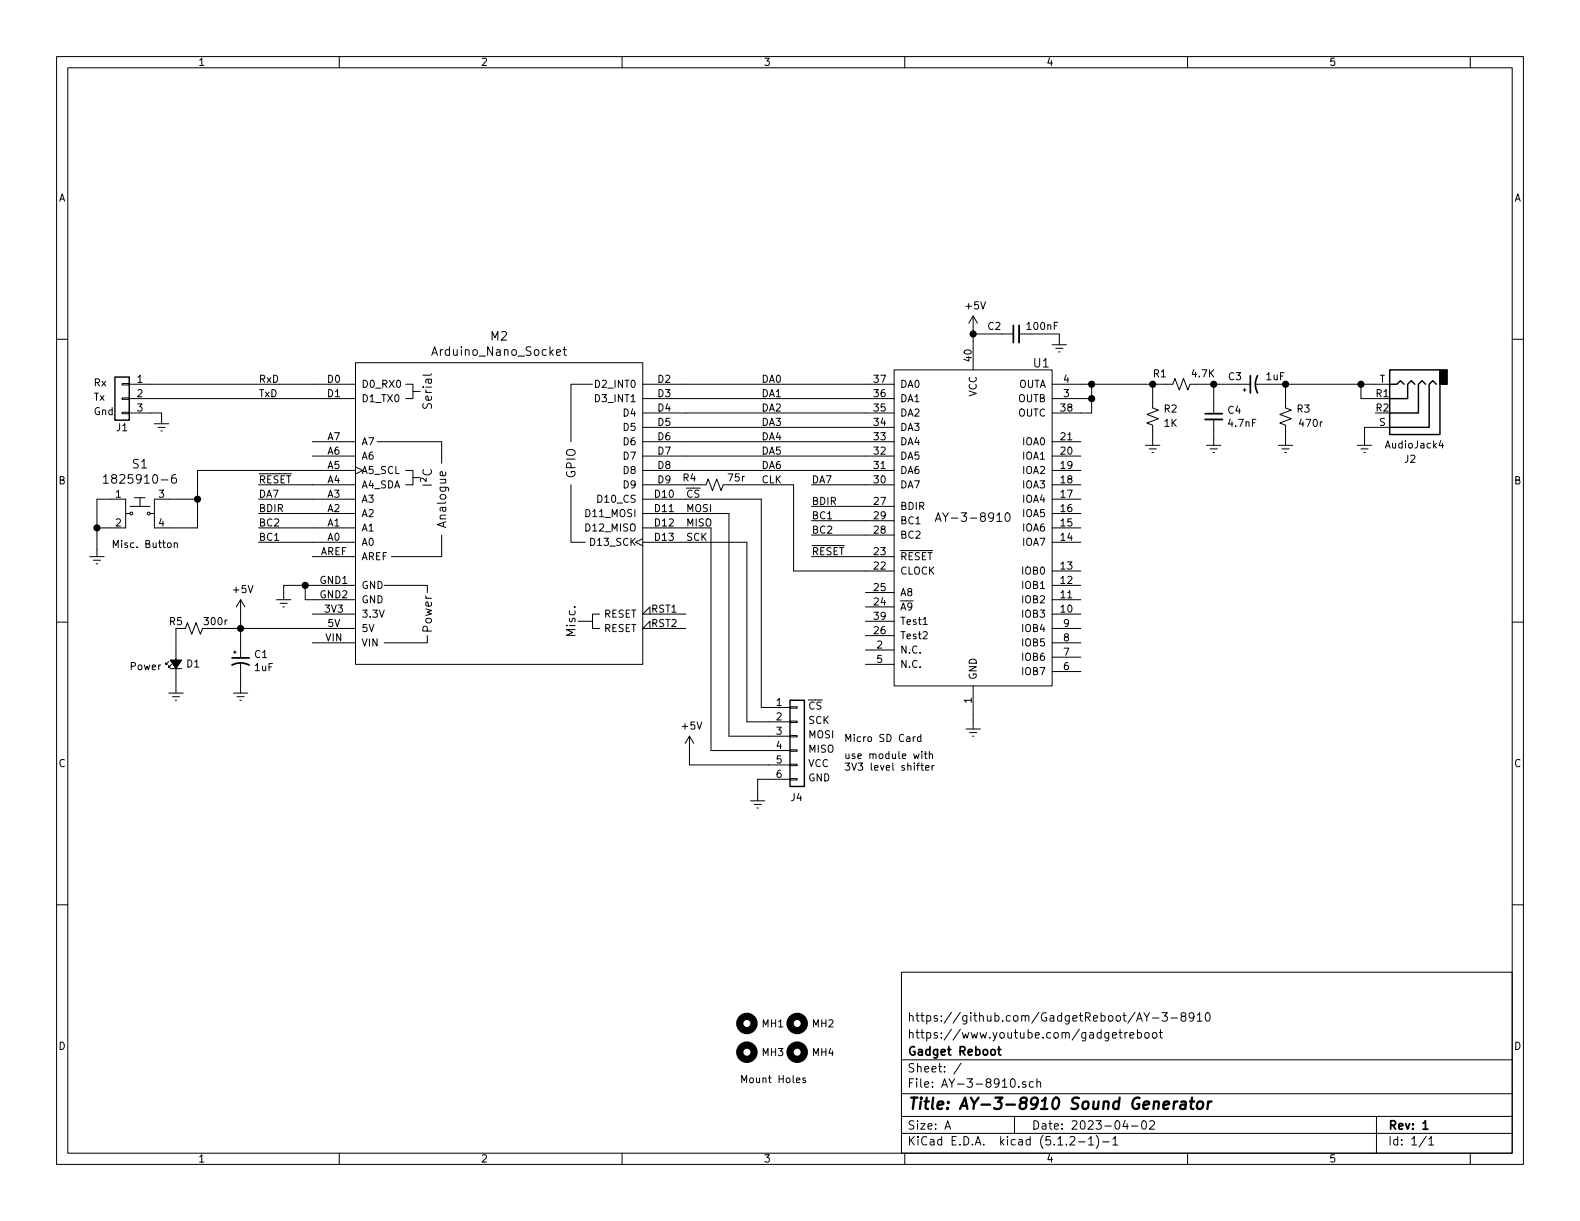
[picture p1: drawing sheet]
EESchema Schematic File Version 4
LIBS:AY-3-8910-cache
EELAYER 29 0
EELAYER END
$Descr A 11000 8500
encoding utf-8
Sheet 1 1
Title "AY-3-8910 Sound Generator"
Date "2023-04-02"
Rev "1"
Comp "Gadget Reboot"
Comment1 "https://www.youtube.com/gadgetreboot"
Comment2 "https://github.com/GadgetReboot/AY-3-8910"
Comment3 ""
Comment4 ""
$EndDescr
$Comp
L arduino:Arduino_Nano_Socket M2
U 1 1
P 3475 3575
F 0 "M2" H 3475 4812 60  0000 C CNN
F 1 "Arduino_Nano_Socket" H 3475 4706 60  0000 C CNN
F 2 "Arduino:Arduino_Nano_Socket" H 5275 7325 60  0001 C CNN
F 3 "https://store.arduino.cc/arduino-nano" H 5275 7325 60  0001 C CNN
	1    3475 3575
	1    0    0    -1  
$EndComp
$Comp
L power:GNDREF #PWR0101
U 1 1
P 1975 4125
F 0 "#PWR0101" H 1975 3875 50  0001 C CNN
F 1 "GNDREF" H 1980 3952 50  0001 C CNN
F 2 "" H 1975 4125 50  0001 C CNN
F 3 "" H 1975 4125 50  0001 C CNN
	1    1975 4125
	1    0    0    -1  
$EndComp
Wire Wire Line
	1975 4125 1975 4075
Wire Wire Line
	1975 4075 2125 4075
Wire Wire Line
	2175 4175 2125 4175
Wire Wire Line
	2125 4175 2125 4075
Connection ~ 2125 4075
Wire Wire Line
	2125 4075 2175 4075
$Comp
L Device:CP1_Small C1
U 1 1
P 1675 4600
F 0 "C1" H 1766 4646 50  0000 L CNN
F 1 "1uF" H 1766 4555 50  0000 L CNN
F 2 "Capacitor_THT:CP_Radial_D5.0mm_P2.50mm" H 1675 4600 50  0001 C CNN
F 3 "~" H 1675 4600 50  0001 C CNN
	1    1675 4600
	1    0    0    -1  
$EndComp
$Comp
L Device:C_Small C2
U 1 1
P 7075 2325
F 0 "C2" V 7125 2425 50  0000 L CNN
F 1 "100nF" V 7125 2025 50  0000 L CNN
F 2 "Capacitor_THT:C_Disc_D3.0mm_W1.6mm_P2.50mm" H 7075 2325 50  0001 C CNN
F 3 "~" H 7075 2325 50  0001 C CNN
	1    7075 2325
	0    -1   -1   0   
$EndComp
$Comp
L power:GNDREF #PWR0103
U 1 1
P 1675 4775
F 0 "#PWR0103" H 1675 4525 50  0001 C CNN
F 1 "GNDREF" H 1680 4602 50  0001 C CNN
F 2 "" H 1675 4775 50  0001 C CNN
F 3 "" H 1675 4775 50  0001 C CNN
	1    1675 4775
	1    0    0    -1  
$EndComp
$Comp
L power:GNDREF #PWR0104
U 1 1
P 7375 2350
F 0 "#PWR0104" H 7375 2100 50  0001 C CNN
F 1 "GNDREF" H 7380 2177 50  0001 C CNN
F 2 "" H 7375 2350 50  0001 C CNN
F 3 "" H 7375 2350 50  0001 C CNN
	1    7375 2350
	1    0    0    -1  
$EndComp
Wire Wire Line
	1675 4375 1675 4500
Wire Wire Line
	1675 4700 1675 4775
$Comp
L power:+5V #PWR01
U 1 1
P 6775 2300
F 0 "#PWR01" H 6775 2150 50  0001 C CNN
F 1 "+5V" H 6790 2473 50  0000 C CNN
F 2 "" H 6775 2300 50  0001 C CNN
F 3 "" H 6775 2300 50  0001 C CNN
	1    6775 2300
	1    0    0    -1  
$EndComp
$Comp
L Connector_Generic:Conn_01x03 J1
U 1 1
P 850 2775
F 0 "J1" H 850 2575 50  0000 C CNN
F 1 "UART" H 930 2726 50  0001 L CNN
F 2 "Connector_PinHeader_2.54mm:PinHeader_1x03_P2.54mm_Vertical" H 850 2775 50  0001 C CNN
F 3 "~" H 850 2775 50  0001 C CNN
	1    850  2775
	-1   0    0    -1  
$EndComp
$Comp
L ay-3-8910:AY-3-8910 U1
U 1 1
P 6775 3675
F 0 "U1" H 7250 4825 60  0000 C CNN
F 1 "AY-3-8910" H 6775 3750 60  0000 C CNN
F 2 "Package_DIP:DIP-40_W15.24mm_LongPads" H 6450 2800 60  0001 C CNN
F 3 "" H 6450 2800 60  0001 C CNN
	1    6775 3675
	1    0    0    -1  
$EndComp
Wire Wire Line
	1800 3775 2175 3775
Wire Wire Line
	1800 3675 2175 3675
Wire Wire Line
	1800 3575 2175 3575
Wire Wire Line
	1800 3475 2175 3475
Text Label 1800 3475 0    50   ~ 0
DA7
Text Label 1800 3575 0    50   ~ 0
BDIR
Text Label 1800 3675 0    50   ~ 0
BC2
Text Label 1800 3775 0    50   ~ 0
BC1
Text Label 5300 3375 0    50   ~ 0
CLK
Wire Wire Line
	4775 3375 4875 3375
$Comp
L Device:R_Small_US R4
U 1 1
P 4975 3375
F 0 "R4" V 4925 3200 50  0000 C CNN
F 1 "75r" V 4925 3525 50  0000 C CNN
F 2 "Resistor_THT:R_Axial_DIN0207_L6.3mm_D2.5mm_P10.16mm_Horizontal" H 4975 3375 50  0001 C CNN
F 3 "~" H 4975 3375 50  0001 C CNN
	1    4975 3375
	0    1    1    0   
$EndComp
Wire Wire Line
	6025 3975 5525 3975
Wire Wire Line
	5525 3975 5525 3375
Wire Wire Line
	5075 3375 5525 3375
Wire Wire Line
	4775 3275 6025 3275
Wire Wire Line
	4775 3175 6025 3175
Wire Wire Line
	4775 3075 6025 3075
Wire Wire Line
	4775 2975 6025 2975
Wire Wire Line
	4775 2875 6025 2875
Wire Wire Line
	4775 2775 6025 2775
Wire Wire Line
	4775 2675 6025 2675
Text Label 5300 3275 0    50   ~ 0
DA6
Text Label 5300 3175 0    50   ~ 0
DA5
Text Label 5300 3075 0    50   ~ 0
DA4
Text Label 5300 2975 0    50   ~ 0
DA3
Text Label 5300 2875 0    50   ~ 0
DA2
Text Label 5300 2775 0    50   ~ 0
DA1
Text Label 5300 2675 0    50   ~ 0
DA0
Wire Wire Line
	5650 3625 6025 3625
Wire Wire Line
	5650 3725 6025 3725
Wire Wire Line
	5650 3525 6025 3525
Wire Wire Line
	5650 3375 6025 3375
Text Label 5650 3375 0    50   ~ 0
DA7
Text Label 5650 3525 0    50   ~ 0
BDIR
Text Label 5650 3725 0    50   ~ 0
BC2
Text Label 5650 3625 0    50   ~ 0
BC1
Text Label 4775 3475 0    50   ~ 0
~CS
Text Label 4775 3575 0    50   ~ 0
MOSI
Text Label 4775 3675 0    50   ~ 0
MISO
Text Label 4775 3775 0    50   ~ 0
SCK
Wire Wire Line
	6775 2300 6775 2325
$Comp
L power:+5V #PWR08
U 1 1
P 1675 4275
F 0 "#PWR08" H 1675 4125 50  0001 C CNN
F 1 "+5V" H 1690 4448 50  0000 C CNN
F 2 "" H 1675 4275 50  0001 C CNN
F 3 "" H 1675 4275 50  0001 C CNN
	1    1675 4275
	1    0    0    -1  
$EndComp
Wire Wire Line
	2175 4375 1675 4375
Wire Wire Line
	1675 4375 1675 4275
$Comp
L power:GNDREF #PWR09
U 1 1
P 6775 5025
F 0 "#PWR09" H 6775 4775 50  0001 C CNN
F 1 "GNDREF" H 6780 4852 50  0001 C CNN
F 2 "" H 6775 5025 50  0001 C CNN
F 3 "" H 6775 5025 50  0001 C CNN
	1    6775 5025
	1    0    0    -1  
$EndComp
Wire Wire Line
	6775 5025 6775 4975
$Comp
L Device:R_Small_US R2
U 1 1
P 8025 2900
F 0 "R2" H 7900 2850 50  0000 C CNN
F 1 "1K" H 7900 2950 50  0000 C CNN
F 2 "Resistor_THT:R_Axial_DIN0207_L6.3mm_D2.5mm_P10.16mm_Horizontal" H 8025 2900 50  0001 C CNN
F 3 "~" H 8025 2900 50  0001 C CNN
	1    8025 2900
	-1   0    0    1   
$EndComp
$Comp
L power:GNDREF #PWR03
U 1 1
P 8025 3050
F 0 "#PWR03" H 8025 2800 50  0001 C CNN
F 1 "GNDREF" H 8030 2877 50  0001 C CNN
F 2 "" H 8025 3050 50  0001 C CNN
F 3 "" H 8025 3050 50  0001 C CNN
	1    8025 3050
	1    0    0    -1  
$EndComp
Wire Wire Line
	8025 3050 8025 3000
Wire Wire Line
	7525 2875 7600 2875
Wire Wire Line
	7600 2875 7600 2775
Wire Wire Line
	7600 2675 7525 2675
Wire Wire Line
	7525 2775 7600 2775
Connection ~ 7600 2775
Wire Wire Line
	7600 2775 7600 2675
Wire Wire Line
	7600 2675 8025 2675
Wire Wire Line
	8025 2675 8025 2800
Connection ~ 7600 2675
$Comp
L Device:CP1_Small C3
U 1 1
P 8725 2675
F 0 "C3" V 8775 2750 50  0000 L CNN
F 1 "1uF" V 8775 2450 50  0000 L CNN
F 2 "Capacitor_THT:CP_Radial_D5.0mm_P2.50mm" H 8725 2675 50  0001 C CNN
F 3 "~" H 8725 2675 50  0001 C CNN
	1    8725 2675
	0    -1   -1   0   
$EndComp
$Comp
L Device:C_Small C4
U 1 1
P 8450 2900
F 0 "C4" H 8542 2946 50  0000 L CNN
F 1 "4.7nF" H 8542 2855 50  0000 L CNN
F 2 "Capacitor_THT:C_Disc_D3.0mm_W1.6mm_P2.50mm" H 8450 2900 50  0001 C CNN
F 3 "~" H 8450 2900 50  0001 C CNN
	1    8450 2900
	1    0    0    -1  
$EndComp
$Comp
L Device:R_Small_US R1
U 1 1
P 8225 2675
F 0 "R1" V 8150 2525 50  0000 C CNN
F 1 "4.7K" V 8150 2825 50  0000 C CNN
F 2 "Resistor_THT:R_Axial_DIN0207_L6.3mm_D2.5mm_P10.16mm_Horizontal" H 8225 2675 50  0001 C CNN
F 3 "~" H 8225 2675 50  0001 C CNN
	1    8225 2675
	0    1    1    0   
$EndComp
$Comp
L power:GNDREF #PWR04
U 1 1
P 8450 3050
F 0 "#PWR04" H 8450 2800 50  0001 C CNN
F 1 "GNDREF" H 8455 2877 50  0001 C CNN
F 2 "" H 8450 3050 50  0001 C CNN
F 3 "" H 8450 3050 50  0001 C CNN
	1    8450 3050
	1    0    0    -1  
$EndComp
Wire Wire Line
	8450 3050 8450 3000
Wire Wire Line
	8125 2675 8025 2675
Connection ~ 8025 2675
Wire Wire Line
	8325 2675 8450 2675
Wire Wire Line
	8450 2675 8450 2800
Wire Wire Line
	8625 2675 8450 2675
Connection ~ 8450 2675
$Comp
L Device:R_Small_US R3
U 1 1
P 8950 2900
F 0 "R3" H 8825 2850 50  0000 C CNN
F 1 "470r" H 8775 2950 50  0000 C CNN
F 2 "Resistor_THT:R_Axial_DIN0207_L6.3mm_D2.5mm_P10.16mm_Horizontal" H 8950 2900 50  0001 C CNN
F 3 "~" H 8950 2900 50  0001 C CNN
	1    8950 2900
	-1   0    0    1   
$EndComp
$Comp
L power:GNDREF #PWR05
U 1 1
P 8950 3050
F 0 "#PWR05" H 8950 2800 50  0001 C CNN
F 1 "GNDREF" H 8955 2877 50  0001 C CNN
F 2 "" H 8950 3050 50  0001 C CNN
F 3 "" H 8950 3050 50  0001 C CNN
	1    8950 3050
	1    0    0    -1  
$EndComp
Wire Wire Line
	8950 3050 8950 3000
Wire Wire Line
	8950 2675 8950 2800
Wire Wire Line
	8825 2675 8950 2675
Connection ~ 8950 2675
$Comp
L Connector:AudioJack4 J2
U 1 1
P 9775 2875
F 0 "J2" H 9732 3200 50  0000 C CNN
F 1 "AudioJack4" H 9700 3100 50  0000 C CNN
F 2 "footprints:Jack_3.5mm_PJ320A_Horizontal" H 9775 2875 50  0001 C CNN
F 3 "~" H 9775 2875 50  0001 C CNN
	1    9775 2875
	-1   0    0    1   
$EndComp
Wire Wire Line
	8950 2675 9475 2675
Wire Wire Line
	9575 2775 9475 2775
Wire Wire Line
	9475 2775 9475 2675
Connection ~ 9475 2675
Wire Wire Line
	9475 2675 9575 2675
$Comp
L power:GNDREF #PWR06
U 1 1
P 9500 3050
F 0 "#PWR06" H 9500 2800 50  0001 C CNN
F 1 "GNDREF" H 9505 2877 50  0001 C CNN
F 2 "" H 9500 3050 50  0001 C CNN
F 3 "" H 9500 3050 50  0001 C CNN
	1    9500 3050
	1    0    0    -1  
$EndComp
Wire Wire Line
	9500 3050 9500 2975
Wire Wire Line
	9500 2975 9575 2975
Wire Wire Line
	7375 2325 7375 2350
Wire Wire Line
	7175 2325 7375 2325
Wire Wire Line
	6775 2325 6975 2325
Connection ~ 6775 2325
Wire Wire Line
	6775 2325 6775 2375
Connection ~ 1675 4375
$Comp
L Connector_Generic:Conn_01x06 J4
U 1 1
P 5550 5125
F 0 "J4" H 5500 4700 50  0000 L CNN
F 1 "Conn_01x06" H 5630 5026 50  0001 L CNN
F 2 "Connector_PinHeader_2.54mm:PinHeader_1x06_P2.54mm_Vertical" H 5550 5125 50  0001 C CNN
F 3 "~" H 5550 5125 50  0001 C CNN
	1    5550 5125
	1    0    0    -1  
$EndComp
Wire Wire Line
	5350 4925 5300 4925
Wire Wire Line
	5300 4925 5300 3475
Wire Wire Line
	4775 3475 5300 3475
Wire Wire Line
	5350 5025 5200 5025
Wire Wire Line
	5200 5025 5200 3775
Wire Wire Line
	4775 3775 5200 3775
Wire Wire Line
	5350 5125 5075 5125
Wire Wire Line
	5075 5125 5075 3575
Wire Wire Line
	5350 5225 4950 5225
Wire Wire Line
	4950 5225 4950 3675
$Comp
L power:GNDREF #PWR011
U 1 1
P 5275 5525
F 0 "#PWR011" H 5275 5275 50  0001 C CNN
F 1 "GNDREF" H 5280 5352 50  0001 C CNN
F 2 "" H 5275 5525 50  0001 C CNN
F 3 "" H 5275 5525 50  0001 C CNN
	1    5275 5525
	1    0    0    -1  
$EndComp
$Comp
L power:+5V #PWR010
U 1 1
P 4800 5225
F 0 "#PWR010" H 4800 5075 50  0001 C CNN
F 1 "+5V" H 4815 5398 50  0000 C CNN
F 2 "" H 4800 5225 50  0001 C CNN
F 3 "" H 4800 5225 50  0001 C CNN
	1    4800 5225
	1    0    0    -1  
$EndComp
Wire Wire Line
	5350 5325 4800 5325
Wire Wire Line
	4800 5325 4800 5225
Wire Wire Line
	5350 5425 5275 5425
Wire Wire Line
	5275 5425 5275 5525
Text Notes 5625 4950 0    50   ~ 0
~CS
Text Notes 5625 5050 0    50   ~ 0
SCK
Text Notes 5625 5150 0    50   ~ 0
MOSI
Text Notes 5625 5250 0    50   ~ 0
MISO
Text Notes 5625 5350 0    50   ~ 0
VCC
Text Notes 5625 5450 0    50   ~ 0
GND
Text Notes 5875 5175 0    50   ~ 0
Micro SD Card\n
Text Notes 5875 5375 0    50   ~ 0
use module with \n3V3 level shifter
$Comp
L power:GNDREF #PWR02
U 1 1
P 1125 2900
F 0 "#PWR02" H 1125 2650 50  0001 C CNN
F 1 "GNDREF" H 1130 2727 50  0001 C CNN
F 2 "" H 1125 2900 50  0001 C CNN
F 3 "" H 1125 2900 50  0001 C CNN
	1    1125 2900
	1    0    0    -1  
$EndComp
Wire Wire Line
	1050 2875 1125 2875
Wire Wire Line
	1125 2875 1125 2900
Wire Wire Line
	1050 2775 2175 2775
Wire Wire Line
	1050 2675 2175 2675
Text Notes 650  2700 0    50   ~ 0
Rx
Text Notes 650  2800 0    50   ~ 0
Tx
Text Notes 650  2900 0    50   ~ 0
Gnd
Text Label 1800 2675 0    50   ~ 0
RxD
Text Label 1800 2775 0    50   ~ 0
TxD
$Comp
L Device:LED_Small_ALT D1
U 1 1
P 1225 4625
F 0 "D1" V 1225 4557 50  0000 R CNN
F 1 "LED_Small_ALT" V 1180 4557 50  0001 R CNN
F 2 "LED_THT:LED_D5.0mm" V 1225 4625 50  0001 C CNN
F 3 "~" V 1225 4625 50  0001 C CNN
	1    1225 4625
	0    -1   -1   0   
$EndComp
$Comp
L power:GNDREF #PWR0102
U 1 1
P 1225 4775
F 0 "#PWR0102" H 1225 4525 50  0001 C CNN
F 1 "GNDREF" H 1230 4602 50  0001 C CNN
F 2 "" H 1225 4775 50  0001 C CNN
F 3 "" H 1225 4775 50  0001 C CNN
	1    1225 4775
	1    0    0    -1  
$EndComp
$Comp
L Device:R_Small_US R5
U 1 1
P 1350 4375
F 0 "R5" V 1300 4250 50  0000 C CNN
F 1 "300r" V 1300 4525 50  0000 C CNN
F 2 "Resistor_THT:R_Axial_DIN0207_L6.3mm_D2.5mm_P10.16mm_Horizontal" H 1350 4375 50  0001 C CNN
F 3 "~" H 1350 4375 50  0001 C CNN
	1    1350 4375
	0    1    1    0   
$EndComp
Wire Wire Line
	1225 4775 1225 4725
Wire Wire Line
	1225 4525 1225 4375
Wire Wire Line
	1225 4375 1250 4375
Wire Wire Line
	1450 4375 1675 4375
Text Notes 900  4675 0    50   ~ 0
Power
$Comp
L Mechanical:MountingHole MH1
U 1 1
P 5200 7125
F 0 "MH1" H 5300 7125 50  0000 L CNN
F 1 "MountingHole" H 5300 7080 50  0001 L CNN
F 2 "MountingHole:MountingHole_3.2mm_M3" H 5200 7125 50  0001 C CNN
F 3 "~" H 5200 7125 50  0001 C CNN
	1    5200 7125
	1    0    0    -1  
$EndComp
$Comp
L Mechanical:MountingHole MH3
U 1 1
P 5200 7325
F 0 "MH3" H 5300 7325 50  0000 L CNN
F 1 "MountingHole" H 5300 7280 50  0001 L CNN
F 2 "MountingHole:MountingHole_3.2mm_M3" H 5200 7325 50  0001 C CNN
F 3 "~" H 5200 7325 50  0001 C CNN
	1    5200 7325
	1    0    0    -1  
$EndComp
$Comp
L Mechanical:MountingHole MH2
U 1 1
P 5550 7125
F 0 "MH2" H 5650 7125 50  0000 L CNN
F 1 "MountingHole" H 5650 7080 50  0001 L CNN
F 2 "MountingHole:MountingHole_3.2mm_M3" H 5550 7125 50  0001 C CNN
F 3 "~" H 5550 7125 50  0001 C CNN
	1    5550 7125
	1    0    0    -1  
$EndComp
$Comp
L Mechanical:MountingHole MH4
U 1 1
P 5550 7325
F 0 "MH4" H 5650 7325 50  0000 L CNN
F 1 "MountingHole" H 5650 7280 50  0001 L CNN
F 2 "MountingHole:MountingHole_3.2mm_M3" H 5550 7325 50  0001 C CNN
F 3 "~" H 5550 7325 50  0001 C CNN
	1    5550 7325
	1    0    0    -1  
$EndComp
Text Notes 5150 7550 0    50   ~ 0
Mount Holes
Wire Wire Line
	4775 3675 4950 3675
Wire Wire Line
	4775 3575 5075 3575
Wire Wire Line
	5650 3875 6025 3875
Text Label 5650 3875 0    50   ~ 0
~RESET
Wire Wire Line
	1800 3375 2175 3375
Text Label 1800 3375 0    50   ~ 0
~RESET
$Comp
L dk_Tactile-Switches:1825910-6 S1
U 1 1
P 975 3575
F 0 "S1" H 975 3922 60  0000 C CNN
F 1 "1825910-6" H 975 3816 60  0000 C CNN
F 2 "digikey-footprints:Switch_Tactile_THT_6x6mm" H 1175 3775 60  0001 L CNN
F 3 "https://www.te.com/commerce/DocumentDelivery/DDEController?Action=srchrtrv&DocNm=1825910&DocType=Customer+Drawing&DocLang=English" H 1175 3875 60  0001 L CNN
F 4 "450-1650-ND" H 1175 3975 60  0001 L CNN "Digi-Key_PN"
F 5 "1825910-6" H 1175 4075 60  0001 L CNN "MPN"
F 6 "Switches" H 1175 4175 60  0001 L CNN "Category"
F 7 "Tactile Switches" H 1175 4275 60  0001 L CNN "Family"
F 8 "https://www.te.com/commerce/DocumentDelivery/DDEController?Action=srchrtrv&DocNm=1825910&DocType=Customer+Drawing&DocLang=English" H 1175 4375 60  0001 L CNN "DK_Datasheet_Link"
F 9 "/product-detail/en/te-connectivity-alcoswitch-switches/1825910-6/450-1650-ND/1632536" H 1175 4475 60  0001 L CNN "DK_Detail_Page"
F 10 "SWITCH TACTILE SPST-NO 0.05A 24V" H 1175 4575 60  0001 L CNN "Description"
F 11 "TE Connectivity ALCOSWITCH Switches" H 1175 4675 60  0001 L CNN "Manufacturer"
F 12 "Active" H 1175 4775 60  0001 L CNN "Status"
	1    975  3575
	1    0    0    -1  
$EndComp
$Comp
L power:GNDREF #PWR0105
U 1 1
P 675 3825
F 0 "#PWR0105" H 675 3575 50  0001 C CNN
F 1 "GNDREF" H 680 3652 50  0001 C CNN
F 2 "" H 675 3825 50  0001 C CNN
F 3 "" H 675 3825 50  0001 C CNN
	1    675  3825
	1    0    0    -1  
$EndComp
Wire Wire Line
	675  3825 675  3675
Wire Wire Line
	675  3475 775  3475
Wire Wire Line
	775  3675 675  3675
Connection ~ 675  3675
Wire Wire Line
	675  3675 675  3475
Wire Wire Line
	2175 3275 1375 3275
Wire Wire Line
	1375 3275 1375 3475
Wire Wire Line
	1375 3475 1175 3475
Wire Wire Line
	1175 3675 1375 3675
Wire Wire Line
	1375 3675 1375 3475
Connection ~ 1375 3475
Text Notes 775  3825 0    50   ~ 0
Misc. Button
$EndSCHEMATC
